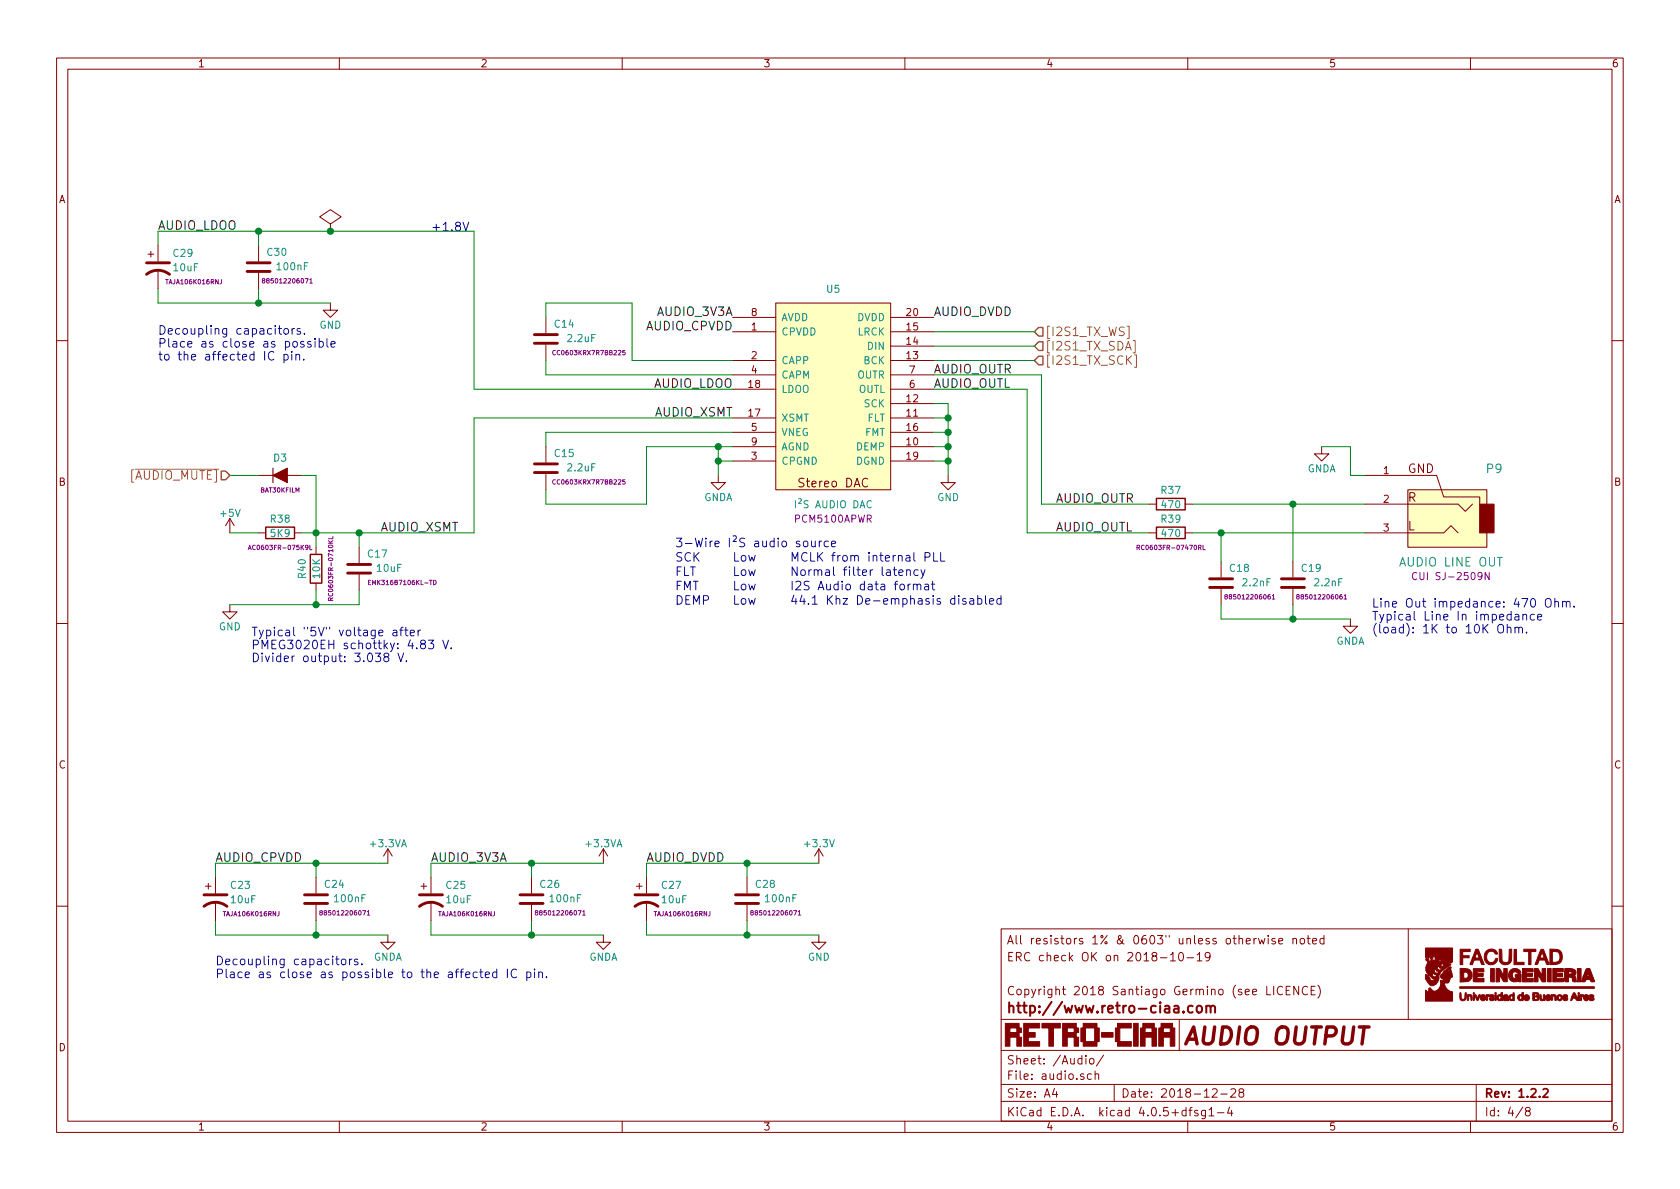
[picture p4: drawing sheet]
EESchema Schematic File Version 2
LIBS:power
LIBS:device
LIBS:transistors
LIBS:conn
LIBS:linear
LIBS:regul
LIBS:74xx
LIBS:cmos4000
LIBS:adc-dac
LIBS:memory
LIBS:xilinx
LIBS:microcontrollers
LIBS:dsp
LIBS:microchip
LIBS:analog_switches
LIBS:motorola
LIBS:texas
LIBS:intel
LIBS:audio
LIBS:interface
LIBS:digital-audio
LIBS:philips
LIBS:display
LIBS:cypress
LIBS:siliconi
LIBS:opto
LIBS:atmel
LIBS:contrib
LIBS:valves
LIBS:retro-ciaa
LIBS:retro-ciaa-cache
EELAYER 25 0
EELAYER END
$Descr A4 11693 8268
encoding utf-8
Sheet 4 8
Title "AUDIO OUTPUT"
Date "2018-12-28"
Rev "1.2.2"
Comp "http://www.retro-ciaa.com"
Comment1 "All resistors 1% & 0603\" unless otherwise noted"
Comment2 "ERC check OK on 2018-10-19"
Comment3 ""
Comment4 "Copyright 2018 Santiago Germino (see LICENCE)"
$EndDescr
$Comp
L PCM5100A U5
U 1 1
P 5800 2800
F 0 "U5" H 5800 3600 50  0000 C CNN
F 1 "I²S AUDIO DAC" H 5800 2100 50  0000 C CNN
F 2 "Housings_SSOP:TSSOP-20_4.4x6.5mm_Pitch0.65mm" H 5800 1900 50  0001 C CNN
F 3 "PCM5100APWR" H 5800 2000 50  0000 C CNN
	1    5800 2800
	1    0    0    -1  
$EndComp
Text Label 6500 2700 0    60   ~ 0
AUDIO_OUTL
Text Label 6500 2600 0    60   ~ 0
AUDIO_OUTR
Text Notes 4700 4000 0    60   ~ 0
FLT
Text Notes 5100 4000 0    60   ~ 0
Low
Text Notes 5500 4000 0    60   ~ 0
Normal filter latency
Text Notes 4700 4100 0    60   ~ 0
FMT
Text Notes 5100 4100 0    60   ~ 0
Low
Text Notes 5500 4100 0    60   ~ 0
I2S Audio data format
Text Notes 4700 3800 0    60   ~ 0
3-Wire I²S audio source
Text Notes 4700 3900 0    60   ~ 0
SCK
Text Notes 5100 3900 0    60   ~ 0
Low
Text Notes 5500 3900 0    60   ~ 0
MCLK from internal PLL
Text Notes 4700 4200 0    60   ~ 0
DEMP
Text Notes 5100 4200 0    60   ~ 0
Low
Text Notes 5500 4200 0    60   ~ 0
44.1 Khz De-emphasis disabled
Text Label 5100 2200 2    60   ~ 0
AUDIO_3V3A
Text Label 5100 2300 2    60   ~ 0
AUDIO_CPVDD
$Comp
L C C14
U 1 1
P 3800 2350
F 0 "C14" H 3600 2250 50  0000 L CNN
F 1 "2.2uF" H 3450 2350 50  0000 L CNN
F 2 "Capacitors_SMD:C_0603" H 3800 2350 31  0001 C CNN
F 3 "CC0603KRX7R7BB225" H 3500 2450 31  0000 C CNN
	1    3800 2350
	-1   0    0    1   
$EndComp
$Comp
L GNDA #PWR031
U 1 1
P 5000 3300
F 0 "#PWR031" H 5000 3050 50  0001 C CNN
F 1 "GNDA" H 5000 3150 50  0000 C CNN
F 2 "" H 5000 3300 50  0000 C CNN
F 3 "" H 5000 3300 50  0000 C CNN
	1    5000 3300
	1    0    0    -1  
$EndComp
Text Label 5100 2700 2    60   ~ 0
AUDIO_LDOO
Text Label 6500 2200 0    60   ~ 0
AUDIO_DVDD
Wire Wire Line
	3800 2200 3800 2100
Wire Wire Line
	3800 2100 4400 2100
Wire Wire Line
	4400 2100 4400 2500
Wire Wire Line
	4400 2500 5100 2500
Wire Wire Line
	3800 2600 5100 2600
Wire Wire Line
	3800 2600 3800 2500
Wire Wire Line
	3800 3000 5100 3000
Wire Wire Line
	3800 3000 3800 3100
Text Label 5100 2900 2    60   ~ 0
AUDIO_XSMT
$Comp
L C C15
U 1 1
P 3800 3250
F 0 "C15" H 3600 3150 50  0000 L CNN
F 1 "2.2uF" H 3450 3250 50  0000 L CNN
F 2 "Capacitors_SMD:C_0603" H 3800 3250 31  0001 C CNN
F 3 "CC0603KRX7R7BB225" H 3500 3350 31  0000 C CNN
	1    3800 3250
	-1   0    0    1   
$EndComp
$Comp
L GND #PWR032
U 1 1
P 6600 3300
F 0 "#PWR032" H 6600 3050 50  0001 C CNN
F 1 "GND" H 6600 3150 50  0000 C CNN
F 2 "" H 6600 3300 50  0000 C CNN
F 3 "" H 6600 3300 50  0000 C CNN
	1    6600 3300
	1    0    0    -1  
$EndComp
Wire Wire Line
	6500 2800 6600 2800
Wire Wire Line
	6600 2800 6600 3300
Wire Wire Line
	6500 2900 6600 2900
Connection ~ 6600 2900
Wire Wire Line
	6500 3000 6600 3000
Connection ~ 6600 3000
Wire Wire Line
	6500 3100 6600 3100
Connection ~ 6600 3100
Wire Wire Line
	6500 3200 6600 3200
Connection ~ 6600 3200
Wire Wire Line
	5000 3100 5000 3300
Wire Wire Line
	4500 3100 5100 3100
Wire Wire Line
	5000 3200 5100 3200
Connection ~ 5000 3200
Wire Wire Line
	3800 3400 3800 3500
Wire Wire Line
	3800 3500 4500 3500
Wire Wire Line
	4500 3500 4500 3100
Connection ~ 5000 3100
$Comp
L D_ALT D3
U 1 1
P 1950 3300
F 0 "D3" H 1950 3425 50  0000 C CNN
F 1 "BAT30" H 1950 3200 50  0001 C CNN
F 2 "Diodes_SMD:D_SOD-523" H 1950 3300 31  0001 C CNN
F 3 "BAT30KFILM" H 1950 3200 31  0000 C CNN
	1    1950 3300
	1    0    0    -1  
$EndComp
Wire Wire Line
	1800 3300 1600 3300
$Comp
L R R38
U 1 1
P 1950 3700
F 0 "R38" V 1850 3700 50  0000 C CNN
F 1 "5K9" V 1950 3700 50  0000 C CNN
F 2 "Resistors_SMD:R_0603" V 1880 3700 31  0001 C CNN
F 3 "AC0603FR-075K9L" V 2050 3700 31  0000 C CNN
	1    1950 3700
	0    1    1    0   
$EndComp
$Comp
L +5V #PWR033
U 1 1
P 1600 3700
F 0 "#PWR033" H 1600 3550 50  0001 C CNN
F 1 "+5V" H 1600 3840 50  0000 C CNN
F 2 "" H 1600 3700 50  0000 C CNN
F 3 "" H 1600 3700 50  0000 C CNN
	1    1600 3700
	1    0    0    -1  
$EndComp
Wire Wire Line
	1600 3700 1800 3700
$Comp
L R R40
U 1 1
P 2200 3950
F 0 "R40" V 2100 3950 50  0000 C CNN
F 1 "10K" V 2200 3950 50  0000 C CNN
F 2 "Resistors_SMD:R_0603" V 2130 3950 31  0001 C CNN
F 3 "RC0603FR-0710KL" V 2300 3950 31  0000 C CNN
	1    2200 3950
	1    0    0    -1  
$EndComp
Wire Wire Line
	2100 3700 3300 3700
Wire Wire Line
	2200 3300 2200 3800
Connection ~ 2200 3700
Wire Wire Line
	2200 3300 2100 3300
$Comp
L C C17
U 1 1
P 2500 3950
F 0 "C17" H 2300 3850 50  0000 L CNN
F 1 "10uF" H 2200 3950 50  0000 L CNN
F 2 "Capacitors_SMD:C_1206" H 2500 3950 31  0001 C CNN
F 3 "EMK316B7106KL-TD" H 2200 4050 31  0000 C CNN
	1    2500 3950
	-1   0    0    1   
$EndComp
Wire Wire Line
	2500 3800 2500 3700
Connection ~ 2500 3700
$Comp
L GND #PWR034
U 1 1
P 1600 4200
F 0 "#PWR034" H 1600 3950 50  0001 C CNN
F 1 "GND" H 1600 4050 50  0000 C CNN
F 2 "" H 1600 4200 50  0000 C CNN
F 3 "" H 1600 4200 50  0000 C CNN
	1    1600 4200
	1    0    0    -1  
$EndComp
Wire Wire Line
	1600 4200 2500 4200
Wire Wire Line
	2500 4200 2500 4100
Wire Wire Line
	2200 4200 2200 4100
Connection ~ 2200 4200
Text Notes 1750 4600 0    60   ~ 0
Typical "5V" voltage after\nPMEG3020EH schottky: 4.83 V.\nDivider output: 3.038 V.
Text Label 2650 3700 0    60   ~ 0
AUDIO_XSMT
$Comp
L +3.3VA #PWR035
U 1 1
P 4200 6000
F 0 "#PWR035" H 4200 5850 50  0001 C CNN
F 1 "+3.3VA" H 4200 6140 50  0000 C CNN
F 2 "" H 4200 6000 50  0000 C CNN
F 3 "" H 4200 6000 50  0000 C CNN
	1    4200 6000
	1    0    0    -1  
$EndComp
$Comp
L GNDA #PWR036
U 1 1
P 4200 6500
F 0 "#PWR036" H 4200 6250 50  0001 C CNN
F 1 "GNDA" H 4200 6350 50  0000 C CNN
F 2 "" H 4200 6500 50  0000 C CNN
F 3 "" H 4200 6500 50  0000 C CNN
	1    4200 6500
	1    0    0    -1  
$EndComp
Text Label 1500 6000 0    60   ~ 0
AUDIO_CPVDD
$Comp
L +3.3V #PWR037
U 1 1
P 5700 6000
F 0 "#PWR037" H 5700 5850 50  0001 C CNN
F 1 "+3.3V" H 5700 6140 50  0000 C CNN
F 2 "" H 5700 6000 50  0000 C CNN
F 3 "" H 5700 6000 50  0000 C CNN
	1    5700 6000
	1    0    0    -1  
$EndComp
$Comp
L GND #PWR038
U 1 1
P 5700 6500
F 0 "#PWR038" H 5700 6250 50  0001 C CNN
F 1 "GND" H 5700 6350 50  0000 C CNN
F 2 "" H 5700 6500 50  0000 C CNN
F 3 "" H 5700 6500 50  0000 C CNN
	1    5700 6500
	1    0    0    -1  
$EndComp
Text Label 1100 1600 0    60   ~ 0
AUDIO_LDOO
$Comp
L GND #PWR039
U 1 1
P 2300 2100
F 0 "#PWR039" H 2300 1850 50  0001 C CNN
F 1 "GND" H 2300 1950 50  0000 C CNN
F 2 "" H 2300 2100 50  0000 C CNN
F 3 "" H 2300 2100 50  0000 C CNN
	1    2300 2100
	1    0    0    -1  
$EndComp
Text Label 4500 6000 0    60   ~ 0
AUDIO_DVDD
$Comp
L +3.3VA #PWR040
U 1 1
P 2700 6000
F 0 "#PWR040" H 2700 5850 50  0001 C CNN
F 1 "+3.3VA" H 2700 6140 50  0000 C CNN
F 2 "" H 2700 6000 50  0000 C CNN
F 3 "" H 2700 6000 50  0000 C CNN
	1    2700 6000
	1    0    0    -1  
$EndComp
$Comp
L GNDA #PWR041
U 1 1
P 2700 6500
F 0 "#PWR041" H 2700 6250 50  0001 C CNN
F 1 "GNDA" H 2700 6350 50  0000 C CNN
F 2 "" H 2700 6500 50  0000 C CNN
F 3 "" H 2700 6500 50  0000 C CNN
	1    2700 6500
	1    0    0    -1  
$EndComp
Text Notes 3000 1600 0    60   ~ 0
+1.8V
Wire Wire Line
	4500 6000 5700 6000
Wire Wire Line
	4500 6000 4500 6100
Wire Wire Line
	4500 6500 5700 6500
Wire Wire Line
	4500 6500 4500 6400
Wire Wire Line
	5200 6400 5200 6500
Connection ~ 5200 6500
Wire Wire Line
	5200 6000 5200 6100
Connection ~ 5200 6000
Wire Wire Line
	3000 6000 4200 6000
Wire Wire Line
	3000 6000 3000 6100
Wire Wire Line
	3000 6500 4200 6500
Wire Wire Line
	3000 6500 3000 6400
Wire Wire Line
	3700 6400 3700 6500
Connection ~ 3700 6500
Wire Wire Line
	3700 6000 3700 6100
Connection ~ 3700 6000
Wire Wire Line
	1100 1600 3300 1600
Wire Wire Line
	1100 1600 1100 1700
Wire Wire Line
	1100 2100 2300 2100
Wire Wire Line
	1100 2100 1100 2000
Wire Wire Line
	1800 2000 1800 2100
Connection ~ 1800 2100
Wire Wire Line
	1500 6000 1500 6100
Wire Wire Line
	1500 6500 2700 6500
Wire Wire Line
	1500 6500 1500 6400
Wire Wire Line
	2200 6400 2200 6500
Connection ~ 2200 6500
Wire Wire Line
	2200 6000 2200 6100
Connection ~ 2200 6000
Text Label 3000 6000 0    60   ~ 0
AUDIO_3V3A
Wire Wire Line
	1500 6000 2700 6000
$Comp
L C C24
U 1 1
P 2200 6250
F 0 "C24" H 2000 6150 50  0000 L CNN
F 1 "100nF" H 1850 6250 50  0000 L CNN
F 2 "Capacitors_SMD:C_0603" H 2200 6250 31  0001 C CNN
F 3 "885012206071" H 2000 6350 31  0000 C CNN
	1    2200 6250
	-1   0    0    1   
$EndComp
$Comp
L C C26
U 1 1
P 3700 6250
F 0 "C26" H 3500 6150 50  0000 L CNN
F 1 "100nF" H 3350 6250 50  0000 L CNN
F 2 "Capacitors_SMD:C_0603" H 3700 6250 31  0001 C CNN
F 3 "885012206071" H 3500 6350 31  0000 C CNN
	1    3700 6250
	-1   0    0    1   
$EndComp
$Comp
L C C28
U 1 1
P 5200 6250
F 0 "C28" H 5000 6150 50  0000 L CNN
F 1 "100nF" H 4850 6250 50  0000 L CNN
F 2 "Capacitors_SMD:C_0603" H 5200 6250 31  0001 C CNN
F 3 "885012206071" H 5000 6350 31  0000 C CNN
	1    5200 6250
	-1   0    0    1   
$EndComp
$Comp
L C C30
U 1 1
P 1800 1850
F 0 "C30" H 1600 1750 50  0000 L CNN
F 1 "100nF" H 1450 1850 50  0000 L CNN
F 2 "Capacitors_SMD:C_0603" H 1800 1850 31  0001 C CNN
F 3 "885012206071" H 1600 1950 31  0000 C CNN
	1    1800 1850
	-1   0    0    1   
$EndComp
$Comp
L CP1 C23
U 1 1
P 1500 6250
F 0 "C23" H 1600 6350 50  0000 L CNN
F 1 "10uF" H 1600 6250 50  0000 L CNN
F 2 "Capacitors_Tantalum_SMD:CP_Tantalum_Case-A_EIA-3216-18_Reflow" H 1500 6250 31  0001 C CNN
F 3 "TAJA106K016RNJ" H 1750 6150 31  0000 C CNN
	1    1500 6250
	1    0    0    -1  
$EndComp
$Comp
L CP1 C25
U 1 1
P 3000 6250
F 0 "C25" H 3100 6350 50  0000 L CNN
F 1 "10uF" H 3100 6250 50  0000 L CNN
F 2 "Capacitors_Tantalum_SMD:CP_Tantalum_Case-A_EIA-3216-18_Reflow" H 3000 6250 31  0001 C CNN
F 3 "TAJA106K016RNJ" H 3250 6150 31  0000 C CNN
	1    3000 6250
	1    0    0    -1  
$EndComp
$Comp
L CP1 C27
U 1 1
P 4500 6250
F 0 "C27" H 4600 6350 50  0000 L CNN
F 1 "10uF" H 4600 6250 50  0000 L CNN
F 2 "Capacitors_Tantalum_SMD:CP_Tantalum_Case-A_EIA-3216-18_Reflow" H 4500 6250 31  0001 C CNN
F 3 "TAJA106K016RNJ" H 4750 6150 31  0000 C CNN
	1    4500 6250
	1    0    0    -1  
$EndComp
$Comp
L CP1 C29
U 1 1
P 1100 1850
F 0 "C29" H 1200 1950 50  0000 L CNN
F 1 "10uF" H 1200 1850 50  0000 L CNN
F 2 "Capacitors_Tantalum_SMD:CP_Tantalum_Case-A_EIA-3216-18_Reflow" H 1100 1850 31  0001 C CNN
F 3 "TAJA106K016RNJ" H 1350 1750 31  0000 C CNN
	1    1100 1850
	1    0    0    -1  
$EndComp
$Comp
L PWR_FLAG #FLG042
U 1 1
P 2300 1600
F 0 "#FLG042" H 2300 1695 50  0001 C CNN
F 1 "PWR_FLAG" H 2300 1780 50  0001 C CNN
F 2 "" H 2300 1600 50  0000 C CNN
F 3 "" H 2300 1600 50  0000 C CNN
	1    2300 1600
	1    0    0    -1  
$EndComp
Wire Wire Line
	1800 1700 1800 1600
Connection ~ 1800 1600
$Comp
L AudioJack2.5mm P9
U 1 1
P 10100 3600
F 0 "P9" H 10400 3950 60  0000 C CNN
F 1 "AUDIO LINE OUT" H 10100 3300 60  0000 C CNN
F 2 "Salmon:CUI_SJ-2509N" H 10000 3400 60  0001 C CNN
F 3 "CUI SJ-2509N" H 10100 3200 50  0000 C CNN
	1    10100 3600
	1    0    0    -1  
$EndComp
$Comp
L GNDA #PWR043
U 1 1
P 9200 3100
F 0 "#PWR043" H 9200 2850 50  0001 C CNN
F 1 "GNDA" H 9200 2950 50  0000 C CNN
F 2 "" H 9200 3100 50  0000 C CNN
F 3 "" H 9200 3100 50  0000 C CNN
	1    9200 3100
	1    0    0    -1  
$EndComp
$Comp
L R R39
U 1 1
P 8150 3700
F 0 "R39" V 8050 3700 50  0000 C CNN
F 1 "470" V 8150 3700 50  0000 C CNN
F 2 "Resistors_SMD:R_0603" V 8080 3700 31  0001 C CNN
F 3 "RC0603FR-07470RL" V 8250 3700 31  0000 C CNN
	1    8150 3700
	0    1    1    0   
$EndComp
Text Notes 9550 4400 0    60   ~ 0
Line Out impedance: 470 Ohm.\nTypical Line In impedance\n(load): 1K to 10K Ohm.
$Comp
L C C18
U 1 1
P 8500 4050
F 0 "C18" H 8300 3950 50  0000 L CNN
F 1 "2.2nF" H 8150 4050 50  0000 L CNN
F 2 "Capacitors_SMD:C_0603" H 8500 4050 31  0001 C CNN
F 3 "885012206061" H 8300 4150 31  0000 C CNN
	1    8500 4050
	-1   0    0    1   
$EndComp
$Comp
L GNDA #PWR044
U 1 1
P 9400 4300
F 0 "#PWR044" H 9400 4050 50  0001 C CNN
F 1 "GNDA" H 9400 4150 50  0000 C CNN
F 2 "" H 9400 4300 50  0000 C CNN
F 3 "" H 9400 4300 50  0000 C CNN
	1    9400 4300
	1    0    0    -1  
$EndComp
Text Label 7350 3500 0    60   ~ 0
AUDIO_OUTR
Text Label 7350 3700 0    60   ~ 0
AUDIO_OUTL
Wire Wire Line
	9500 3300 9400 3300
Wire Wire Line
	9400 3300 9400 3100
Wire Wire Line
	9400 3100 9200 3100
Wire Wire Line
	8500 4300 9400 4300
Wire Wire Line
	8500 4300 8500 4200
Wire Wire Line
	9000 4200 9000 4300
Connection ~ 9000 4300
Wire Wire Line
	8300 3700 9500 3700
Wire Wire Line
	8300 3500 9500 3500
Wire Wire Line
	9000 3900 9000 3500
Connection ~ 9000 3500
Wire Wire Line
	8500 3900 8500 3700
Connection ~ 8500 3700
Wire Wire Line
	8000 3500 7250 3500
Wire Wire Line
	7150 3700 8000 3700
$Comp
L C C19
U 1 1
P 9000 4050
F 0 "C19" H 8800 3950 50  0000 L CNN
F 1 "2.2nF" H 8650 4050 50  0000 L CNN
F 2 "Capacitors_SMD:C_0603" H 9000 4050 31  0001 C CNN
F 3 "885012206061" H 8800 4150 31  0000 C CNN
	1    9000 4050
	-1   0    0    1   
$EndComp
$Comp
L R R37
U 1 1
P 8150 3500
F 0 "R37" V 8050 3500 50  0000 C CNN
F 1 "470" V 8150 3500 50  0000 C CNN
F 2 "Resistors_SMD:R_0603" V 8080 3500 31  0001 C CNN
F 3 "RC0603FR-07470RL" V 8250 3500 31  0001 C CNN
	1    8150 3500
	0    1    1    0   
$EndComp
Text HLabel 7200 2300 2    60   Input ~ 0
[I2S1_TX_WS]
Text HLabel 7200 2400 2    60   Input ~ 0
[I2S1_TX_SDA]
Text HLabel 7200 2500 2    60   Input ~ 0
[I2S1_TX_SCK]
Wire Wire Line
	6500 2300 7200 2300
Wire Wire Line
	6500 2400 7200 2400
Wire Wire Line
	6500 2500 7200 2500
Text HLabel 1600 3300 0    60   Input ~ 0
[~AUDIO_MUTE]
Text Notes 1500 6800 0    60   ~ 0
Decoupling capacitors. \nPlace as close as possible to the affected IC pin.
Text Notes 1100 2500 0    60   ~ 0
Decoupling capacitors. \nPlace as close as possible\nto the affected IC pin.
Wire Wire Line
	5100 2900 3300 2900
Wire Wire Line
	3300 2900 3300 3700
Wire Wire Line
	6500 2600 7250 2600
Wire Wire Line
	7250 2600 7250 3500
Wire Wire Line
	6500 2700 7150 2700
Wire Wire Line
	7150 2700 7150 3700
Wire Wire Line
	3300 1600 3300 2700
Wire Wire Line
	3300 2700 5100 2700
Connection ~ 2300 1600
$EndSCHEMATC
